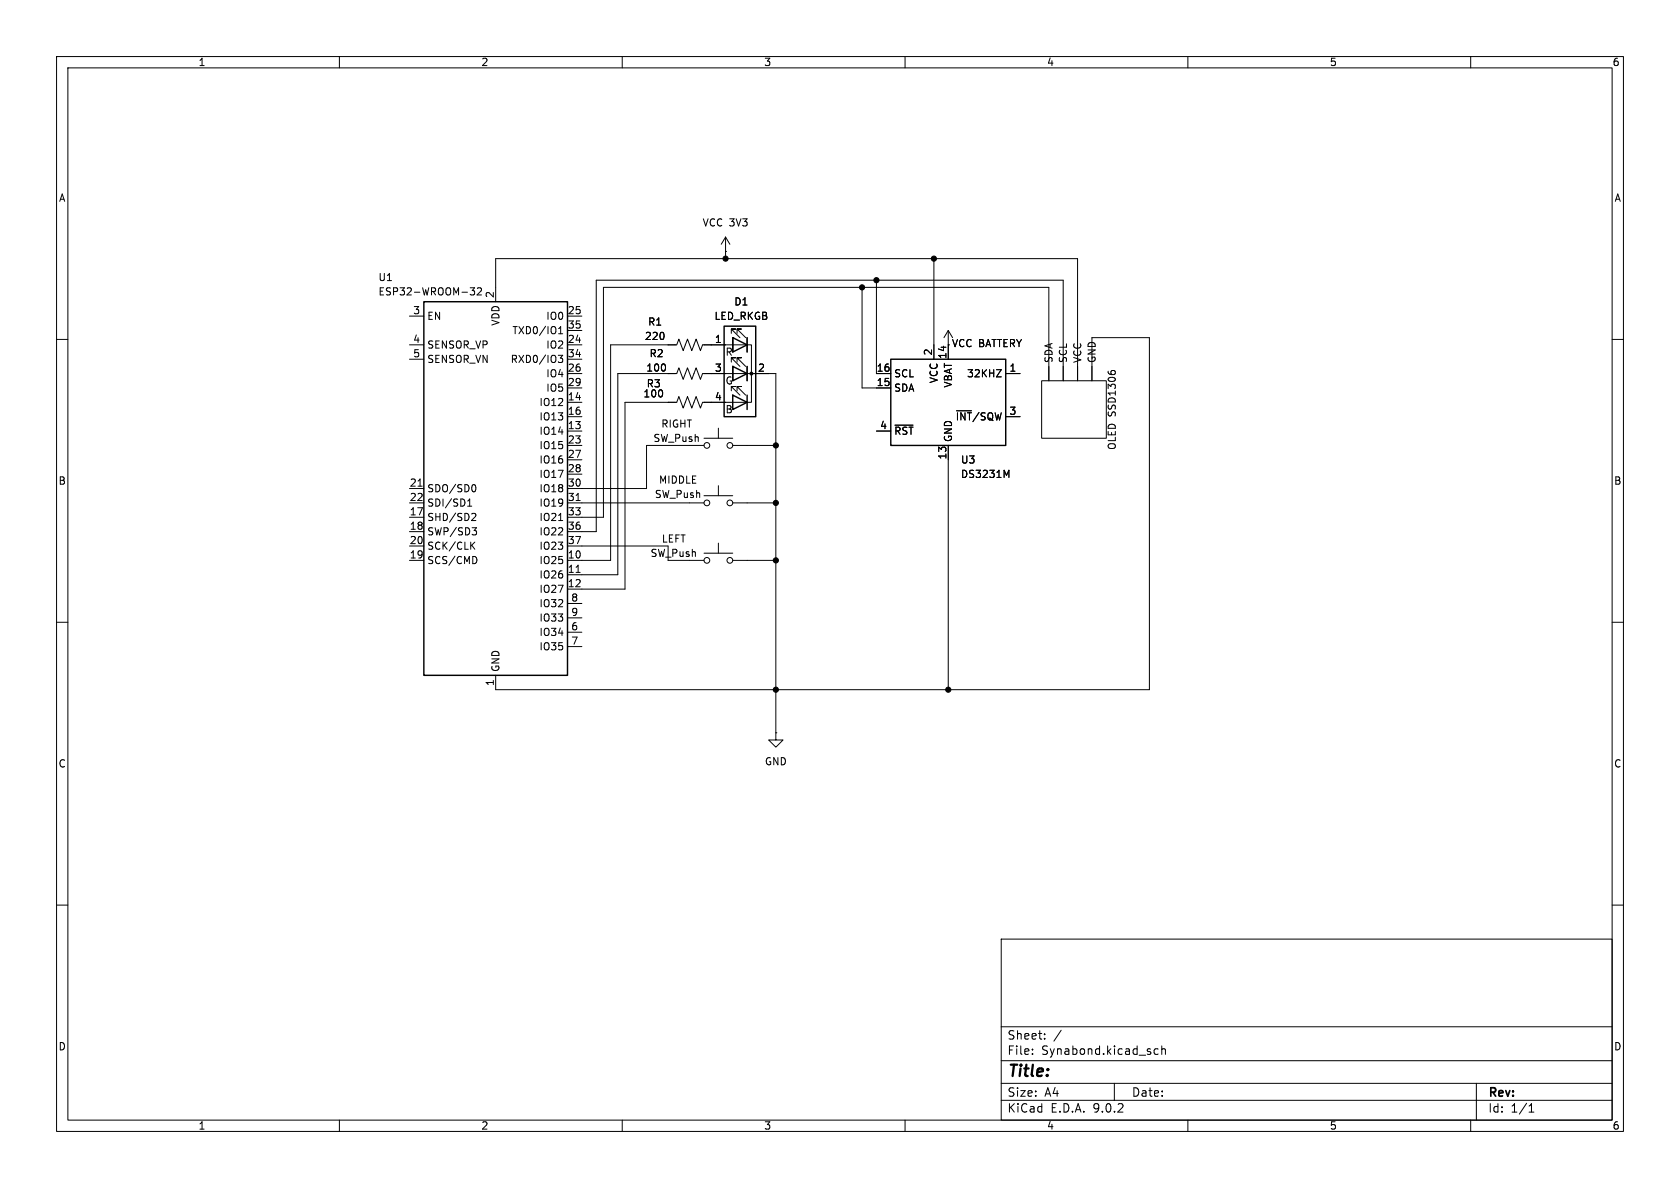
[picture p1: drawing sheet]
<svg xmlns="http://www.w3.org/2000/svg" width="297mm" height="210mm" viewBox="0 0 297 210" stroke-linecap="round" stroke-linejoin="round" font-family="sans-serif">
<g fill="none" stroke="#000" stroke-width=".18">
<path d="M10 10h277v190h-277zM12 12h273v186h-273zM60 10v2M110 10v2M160 10v2M210 10v2M260 10v2M72.4 55.9h2.5M83.1 50.9h.8l-.4 .5 .3 .1v.5l-.1 .1-.6-.1M84.4 51l.5-.1 .2 .3-.8 .9h.8M87.6 53.3v-7.6h102.9v21.6M98.8 59h.7"/>
<path d="M98.8 58.1l.3-.4v1.3M100.3 55.9h2.6M100.3 58.4h2.6M128.3 44.5h.1M128.3 41.9l-.8 1.3M128.3 41.9l.7 1.3M128.3 41.9v3.8M129.3 58.9v-.7h.7h-.7l1.5 1.5M129.5 59.7h.1M129.5 59.7v2.5zM130.3 58.9v-.7h.8h-.8l1.5 1.5M132.1 59.7v2.5"/>
<path d="M152.4 50.8v17.8h5.1M154.9 49.5v16.5h2.6M165.1 45.7v17.8M167.6 58.4v5.1M167.6 58.4l-.7 1.3M167.6 58.4l.8 1.3M10 60h2M72.4 61h2.5M72.4 63.5h2.5M98.7 62.8h.8l-.4 .5 .3 .1v.6l-.2 .1-.4-.1M100.3 61h2.6M100.3 63.5h2.6"/>
<path d="M100.3 66h2.6M100.3 68.6h2.6M100.3 71.1h2.6M100.3 73.7h2.6M100.3 76.2h2.6M100.3 78.7h2.6M124.5 78.7h-10.2v7.7h-14M124.5 77.5h5M127 75.7v1.8M129.3 64v-.8h.7h-.7l1.5 1.6M129.3 69.1v-.8h.7h-.7l1.5 1.6M129.5 64.8h.1"/>
<path d="M129.5 64.8v2.5zM129.5 78.7h7.7M130.3 64v-.8h.8h-.8l1.5 1.6M130.3 69.1v-.8h.8h-.8l1.5 1.6M131.8 71.1h1v-10.1h-8.6l-.4 1-.7-2.1-.8 2.1-.8-2.1-.7 2.1-.8-2.1-.4 1.1h-11.7v38.1h-7.6M132.1 71.1h-7.9l-.4 1-.7-2-.8 2-.8-2-.7 2-.8-2-.4 1h-9.1v33h-10.2M132.1 64.8v2.5M154.9 76.2h2.6M158.2 75.2h3.2M167.6 78.7v43.2M176.2 65.3h.8l-.8 1.3h.8M177.8 66h2.5"/>
<path d="M177.8 73.7h2.5M184.1 67.3h11.5v10.2h-11.5zM185.4 67.3v-16.5h-78.7v40.6h-6.4M188 67.3v-17.8h-82.6v44.5h-5.1M193 67.3v-7.6h10.2v62.2h-115.6v-2.5M196.4 65.6l.2-.1 .5 .1M285 60h2M72.4 86.4h2.5M72.4 88.9h2.5M72.4 91.4h2.5M72.4 94h2.5M72.4 96.5h2.5"/>
<path d="M72.4 99.1h2.5M73.9 85.9h.7M82.7 89.5h.7M82.7 88.6l.3-.4v1.3M83.4 96.4l.5 .7M83.5 93.3h.7l-.4 .5 .4 .1v.4l-.2 .3h-.4M83.6 90.7l.4 .1 .1 .3-.8 .9h.8M83.7 85.7a.68 .68 0 0 1 .4 .6 .68 .68 0 0 1-.4 .6M83.9 95.8l-.7 .8M84.1 98.4l.2 .5-.2 .7M98.8 92h.7M100.3 88.9h24.2"/>
<path d="M100.3 96.5h17.8v2.6h6.4M100.3 81.3h2.6M100.3 83.8h2.6M101.8 88.5h.8M124.5 97.8h5M124.5 87.6h5M127 85.9v1.7M127 96v1.8M129.5 88.9h7.7M129.5 99.1h7.7M177.9 84l.5-.9v1.3M10 110h2"/>
<path d="M100.3 101.6h8.9v-35.6h10.4l.4-1 .8 2.1 .7-2.1 .8 2.1 .8-2.1 .7 2.1 .4-1.1h13v63.5M100.3 106.7h2.6M100.3 109.2h2.6M100.3 111.8h2.6M100.3 114.3h2.6M101.8 101.2h.8M285 110h2M137.2 129.5v1.3h1.2l-1.2 1.3-1.3-1.3h1.3M137.2 129.5h.1M10 160h2M177 166h108v32h-108zM285 160h2"/>
<path d="M60 198v2M110 198v2M160 198v2M177 194.5h108M177 191.5h108M177 187.5h108M177 181.5h108M182.5 186.3v.1M182.5 185.5v.1M184.7 183.6v.1M184.7 182.8v.1M187.6 182.1l-1.3 2"/>
<path d="M197 191.5v3M204.7 185.5l-.4-.1-.3 .3v.4l.2 .2h.5M205.4 185.5l.2-.1 .4 .1v.9M205.4 184.9v1.5M210 198v2M260 198v2M261 191.5v6.5M270.3 196.6h.9M270.3 195.5l.4-.4v1.5"/>
<circle cx="125" cy="78.7" r=".51"/>
<circle cx="129" cy="78.7" r=".51"/>
<circle cx="125" cy="99.1" r=".51"/>
<circle cx="125" cy="88.9" r=".51"/>
<circle cx="129" cy="99.1" r=".51"/>
<circle cx="129" cy="88.9" r=".51"/>
</g>
<path d="M74.9 53.3h25.4v66.1h-25.4zM128 57.7h5.6v16h-5.6zM129.5 59.7l2.6 1.3-2.6 1.2zM132.1 59.7v2.5M129.5 64.8l2.6 1.2-2.6 1.3zM129.5 69.9l2.6 1.2-2.6 1.3zM132.1 64.8v2.5M132.1 69.9v2.5M157.5 63.5h20.3v15.2h-20.3z" fill="none" stroke="#000" stroke-width=".25"/>
<g fill="#000" stroke="#000" stroke-width=".18">
<circle cx="128.3" cy="45.7" r=".46"/>
<circle cx="152.4" cy="50.8" r=".46"/>
<circle cx="154.9" cy="49.5" r=".46"/>
<circle cx="165.1" cy="45.7" r=".46"/>
<circle cx="132.8" cy="66" r=".25"/>
<circle cx="137.2" cy="78.7" r=".46"/>
<circle cx="137.2" cy="99.1" r=".46"/>
<circle cx="137.2" cy="88.9" r=".46"/>
<circle cx="137.2" cy="121.9" r=".46"/>
<circle cx="167.6" cy="121.9" r=".46"/>
</g>
<text font-size="2.8" x="178" y="190.9">Title:</text>
<g font-size="2.1">
<text x="178" y="184">Sheet:</text>
<text x="178" y="186.7">File:</text>
<text x="184.1" y="186.7">Synabond.kicad_sch</text>
<text x="178" y="196.9">KiCad</text>
<text x="178" y="194.1">Size:</text>
<text x="184.7" y="194.1">A4</text>
<text x="185.7" y="196.9">E.D.A.</text>
<text x="193.3" y="196.9">9.0.2</text>
<text x="200" y="194.1">Date:</text>
<text x="263" y="194.3">Rev:</text>
<text x="263" y="196.9">Id:</text>
<text x="267.1" y="196.9">1/1</text>
</g>
<g font-size="1.8">
<text x="35" y="11.9">1</text>
<text x="85" y="11.9">2</text>
<text x="135" y="11.9">3</text>
<text x="185" y="11.9">4</text>
<text x="235" y="11.9">5</text>
<text x="285" y="11.9">6</text>
<text x="10.3" y="35.9">A</text>
<text x="285.3" y="35.9">A</text>
<text x="124.1" y="40.2">VCC 3V3</text>
<text x="66.8" y="52.4">ESP32-WROOM-32</text>
<text x="66.8" y="49.9">U1</text>
<text x="87.4" y="52.8" transform="rotate(-90 87.4 52.8)">2</text>
<text x="73" y="55.6">3</text>
<text x="75.4" y="56.7">EN</text>
<text x="88.5" y="57.7" transform="rotate(-90 88.5 57.7)">VDD</text>
<text x="90.5" y="59.3">TXD0/IO1</text>
<text x="96.5" y="56.7">IO0</text>
<text x="100.3" y="55.6">25</text>
<text x="100.3" y="58.2">35</text>
<text x="114.5" y="57.8">R1</text>
<text x="126.2" y="56.7">LED_RKGB</text>
<text x="129.7" y="54.2">D1</text>
<text x="73" y="60.7">4</text>
<text x="73" y="63.2">5</text>
<text x="75.4" y="61.8">SENSOR_VP</text>
<text x="75.4" y="64.4">SENSOR_VN</text>
<text x="90.2" y="64.4">RXD0/IO3</text>
<text x="96.5" y="61.8">IO2</text>
<text x="100.3" y="60.7">24</text>
<text x="100.3" y="63.2">34</text>
<text x="100.3" y="65.8">26</text>
<text x="113.9" y="60.3">220</text>
<text x="114.2" y="65.9">100</text>
<text x="114.7" y="63.3">R2</text>
<text x="126.3" y="60.7">1</text>
<text x="126.3" y="65.8">3</text>
<text x="128.2" y="63.1">R</text>
<text x="133.9" y="65.8">2</text>
<text x="154.9" y="65.8">16</text>
<text x="164.8" y="62.9" transform="rotate(-90 164.8 62.9)">2</text>
<text x="167.4" y="63.5" transform="rotate(-90 167.4 63.5)">14</text>
<text x="168.2" y="61.6">VCC BATTERY</text>
<text x="178.4" y="65.8">1</text>
<text x="186.3" y="64.3" transform="rotate(-90 186.3 64.3)">SDA</text>
<text x="188.8" y="64.3" transform="rotate(-90 188.8 64.3)">SCL</text>
<text x="191.4" y="64.3" transform="rotate(-90 191.4 64.3)">VCC</text>
<text x="193.9" y="64.3" transform="rotate(-90 193.9 64.3)">GND</text>
<text x="95.3" y="72">IO12</text>
<text x="96.5" y="66.9">IO4</text>
<text x="96.5" y="69.4">IO5</text>
<text x="100.3" y="68.3">29</text>
<text x="100.3" y="70.9">14</text>
<text x="113.7" y="70.5">100</text>
<text x="114.2" y="68.7">R3</text>
<text x="126.3" y="70.9">4</text>
<text x="128.2" y="68.2">G</text>
<text x="154.9" y="68.3">15</text>
<text x="158" y="66.9">SCL</text>
<text x="158" y="69.4">SDA</text>
<text x="166" y="67.8" transform="rotate(-90 166 67.8)">VCC</text>
<text x="168.5" y="68.6" transform="rotate(-90 168.5 68.6)">VBAT</text>
<text x="170.9" y="66.9">32KHZ</text>
<text x="95.3" y="74.5">IO13</text>
<text x="95.3" y="77.1">IO14</text>
<text x="100.3" y="73.4">16</text>
<text x="100.3" y="75.9">13</text>
<text x="116.8" y="75.8">RIGHT</text>
<text x="128.2" y="73.3">B</text>
<text x="155.5" y="75.9">4</text>
<text x="158" y="77.1">~{RST}</text>
<text x="168.9" y="74.5">~{INT}/SQW</text>
<text x="178.4" y="73.4">3</text>
<text x="95.3" y="79.6">IO15</text>
<text x="95.3" y="82.1">IO16</text>
<text x="100.3" y="78.5">23</text>
<text x="100.3" y="81">27</text>
<text x="100.3" y="83.6">28</text>
<text x="115.4" y="78.3">SW_Push</text>
<text x="167.4" y="81.3" transform="rotate(-90 167.4 81.3)">13</text>
<text x="168.5" y="78.2" transform="rotate(-90 168.5 78.2)">GND</text>
<text x="169.8" y="82.1">U3</text>
<text x="197.5" y="79.6" transform="rotate(-90 197.5 79.6)">OLED SSD1306</text>
<text x="10.3" y="85.9">B</text>
<text x="72.3" y="86.1">21</text>
<text x="72.3" y="88.6">22</text>
<text x="75.4" y="87.2">SDO/SD0</text>
<text x="75.4" y="89.8">SDI/SD1</text>
<text x="95.3" y="84.7">IO17</text>
<text x="95.3" y="87.2">IO18</text>
<text x="95.3" y="89.8">IO19</text>
<text x="100.3" y="86.1">30</text>
<text x="100.3" y="88.6">31</text>
<text x="115.7" y="88.2">SW_Push</text>
<text x="116.4" y="85.7">MIDDLE</text>
<text x="169.8" y="84.7">DS3231M</text>
<text x="285.3" y="85.9">B</text>
<text x="72.3" y="91.2">17</text>
<text x="72.3" y="93.7">18</text>
<text x="75.4" y="92.3">SHD/SD2</text>
<text x="75.4" y="94.8">SWP/SD3</text>
<text x="95.3" y="92.3">IO21</text>
<text x="95.3" y="94.8">IO22</text>
<text x="100.3" y="91.2">33</text>
<text x="100.3" y="93.7">36</text>
<text x="72.3" y="96.3">20</text>
<text x="72.3" y="98.8">19</text>
<text x="75.4" y="97.4">SCK/CLK</text>
<text x="75.4" y="99.9">SCS/CMD</text>
<text x="95.3" y="97.4">IO23</text>
<text x="95.3" y="99.9">IO25</text>
<text x="100.3" y="96.3">37</text>
<text x="100.3" y="98.8">10</text>
<text x="100.3" y="101.3">11</text>
<text x="114.9" y="98.7">SW_Push</text>
<text x="116.9" y="96.1">LEFT</text>
<text x="95.3" y="102.5">IO26</text>
<text x="95.3" y="105">IO27</text>
<text x="95.3" y="107.5">IO32</text>
<text x="100.3" y="103.9">12</text>
<text x="100.9" y="106.4">8</text>
<text x="95.3" y="110.1">IO33</text>
<text x="95.3" y="112.6">IO34</text>
<text x="100.9" y="109">9</text>
<text x="100.9" y="111.5">6</text>
<text x="88.5" y="118.9" transform="rotate(-90 88.5 118.9)">GND</text>
<text x="95.3" y="115.2">IO35</text>
<text x="100.9" y="114">7</text>
<text x="87.4" y="121.4" transform="rotate(-90 87.4 121.4)">1</text>
<text x="10.3" y="135.9">C</text>
<text x="135.1" y="135.5">GND</text>
<text x="285.3" y="135.9">C</text>
<text x="10.3" y="185.9">D</text>
<text x="285.3" y="185.9">D</text>
<text x="35" y="199.9">1</text>
<text x="85" y="199.9">2</text>
<text x="135" y="199.9">3</text>
<text x="185" y="199.9">4</text>
<text x="235" y="199.9">5</text>
<text x="285" y="199.9">6</text>
</g>
</svg>
